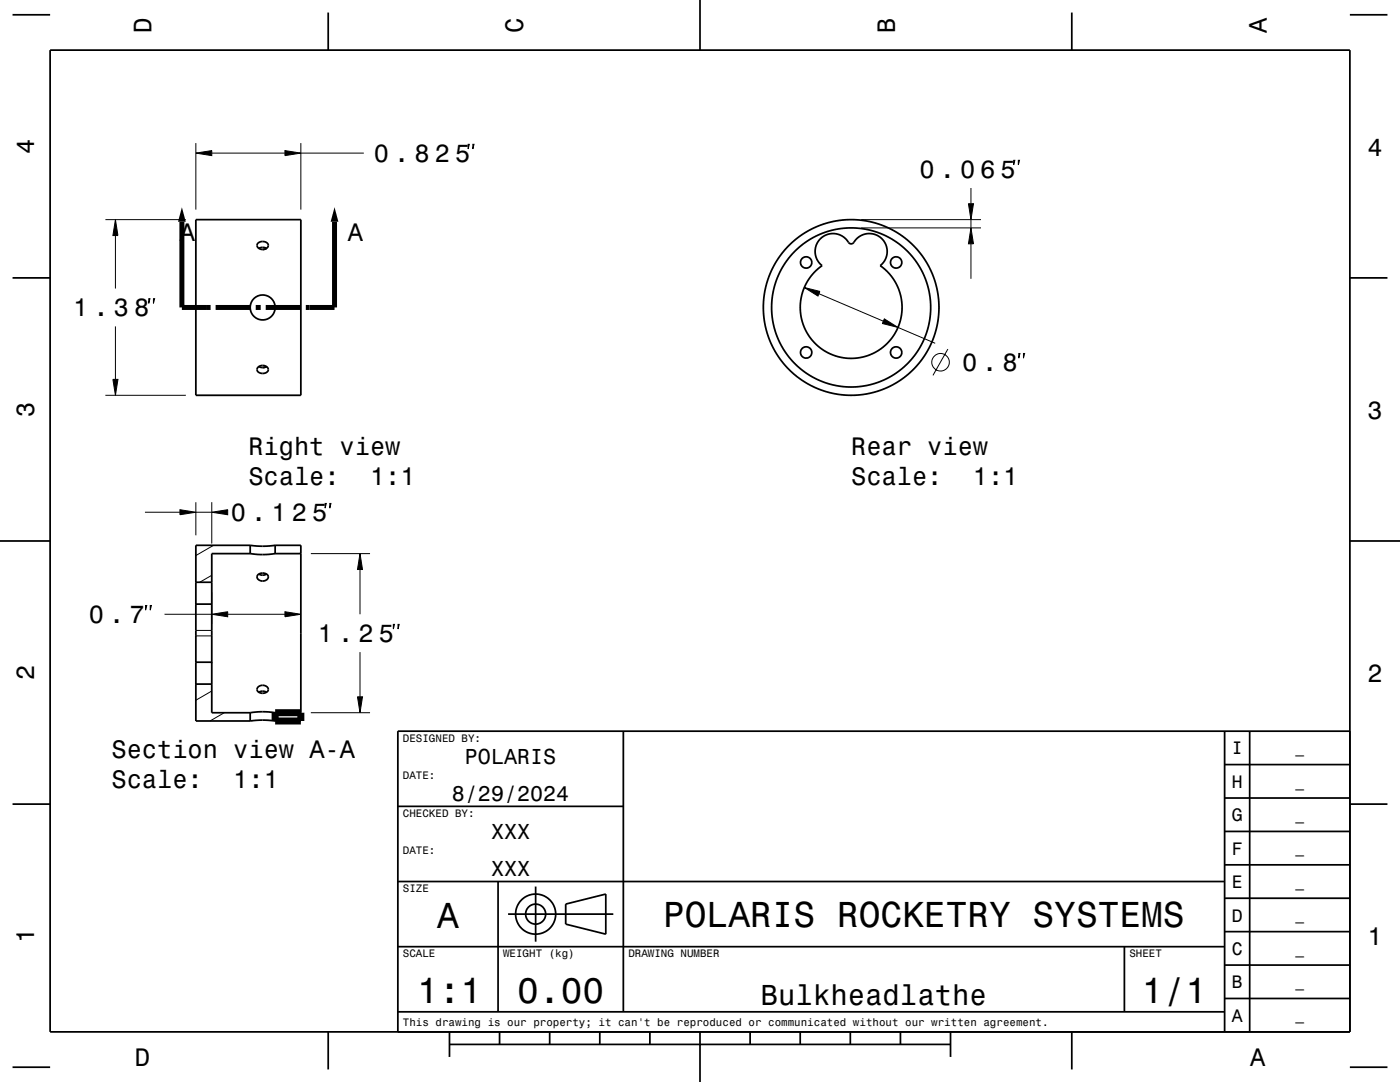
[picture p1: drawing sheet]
<svg xmlns="http://www.w3.org/2000/svg" width="279mm" height="216mm" viewBox="0 0 279 216" stroke-linecap="round" stroke-linejoin="round" font-family="sans-serif">
<g fill="none" stroke="#000" stroke-width=".2">
<path d="M39.1 30.6l3.2-.6v1.1zM39.1 28.6v13.2M42.3 30.6h14.6M56.9 30l3.1 .6-3.1 .5zM60 28.6v13.2M60 30.6h12.6M93.4 28.8h.3l-.3 .9zM94.4 28.8h.2l-.2 .9zM193.8 37.5v3.2M202.3 32h.2l-.2 .9zM203.2 32h.3l-.3 .9zM21 43.8h16.1"/>
<path d="M23 43.8l.5 3.2h-1zM23 47v10.6M29.7 59.6h.2l-.2 .9zM30.6 59.6h.3l-.3 .9zM160.5 57.4l3.1 .7-.4 1zM163.4 58.6l12.9 5.5M171.9 43.8h23.9M171.9 45.5h23.9M193.3 40.7h1l-.5 3.1zM193.8 45.5l.5 3.2h-1zM193.8 43.8v1.7M193.8 48.7v6.9"/>
<path d="M21 78.9h16.1M22.5 75.7h1l-.5 3.2zM23 65.1v10.6M176.5 63.6l2.7 1.7-3.1-.7zM179.2 65.3l7.4 3.2M189.2 69.7l-3 5.2M203.3 70.5h.3l-.3 1zM204.3 70.5h.2l-.2 1zM28.9 102.2h7M35.9 101.7l3.2 .5-3.2 .5zM39.1 100.2v6.6M39.1 102.2h3.2"/>
<path d="M42.3 102.2l3.1-.5v1zM42.3 114.8l-2.4 1.4M42.3 100.2v8.3M42.3 118.2v6.4M42.6 108.8l-3.5 2.1M49.9 110.4l-.1 .1M60 110.3l-.2 .2M62 110.5h11.8M64.9 100.5h.2l-.2 .9zM65.8 100.5h.3l-.3 .9zM71.8 110.5l.5 3.1h-1zM71.8 113.6v9"/>
<path d="M29.1 120.8h.2l-.2 1zM30 120.8h.2l-.2 1zM32.8 122.6h9.5M39.1 126.9h3.2M39.1 125.8h3.2M42.3 122.6l3.1-.5v1zM42.3 137.9l-3.2 1.8M45.4 122.6h11.5M56.9 122.1l3.1 .5-3.1 .5zM71.3 139h1l-.5 3.2zM71.8 130.1v8.9M78.5 124.6h.2l-.2 .9z"/>
<path d="M79.4 124.6h.3l-.3 .9zM44.8 142.2l-2.9 1.7M62 142.2h11.8"/>
<circle cx="187.7" cy="72.3" r="1.75"/>
</g>
<path d="M54.9 142.2h5.1v1.7h-5.1z" fill="none" stroke="#000" stroke-width="1.4" stroke-linecap="butt"/>
<g fill="none" stroke="#000" stroke-width=".35">
<path d="M2.5 2.9h7.5M10 10h259.4v195.9h-259.4zM65.5 2.5v7.5M139.7 0v10M213.9 2.5v7.5M269.4 2.9h7.5M2.5 55.4h7.5M39.1 43.8h20.9v35.1h-20.9zM51.5 48.5a1.17 1.17 0 0 1 1.2-.3 1.17 1.17 0 0 1 .8 .9 1.16 1.16 0 0 1-1.2 .7 1.16 1.16 0 0 1-1-1zM51.7 49.6l.7-.2 .8 .2-.8 .2M163.7 47.6a3.6 3.6 0 0 1 5.8 .9 .97 .97 0 0 0 1.3-.6 3.6 3.6 0 0 1 5.3-.2 3.6 3.6 0 0 1-.4 5.3 10.2 10.2 0 0 1 1.8 15.1 10.2 10.2 0 0 1-15.2 0 10.2 10.2 0 0 1 1.8-15.1 3.6 3.6 0 0 1-.4-5.4zM269.4 55.4h7.5"/>
<path d="M51.5 73.3a1.15 1.15 0 0 1 1.2-.4 1.15 1.15 0 0 1 .8 1 1.26 1.26 0 0 1-1.1 .6 1.26 1.26 0 0 1-1.1-.8zM51.7 73.1l.7 .2 .8-.2M0 107.9h10M39.1 116.2h3.2M49.9 108.8l2.3 .2 2.7-.2M49.9 110.5l2.5 .2 2.5-.2M49.9 108.8h-10.8v35.1h10.8M49.9 110.5h-7.6v31.7h7.6M49.9 108.8v1.7M51.5 114.7a1.2 1.2 0 0 1 2 .5 1.17 1.17 0 0 1-1.2 .7 1.17 1.17 0 0 1-1-.9zM51.7 114.5l.7 .3 .8-.3M54.9 108.8h5.1v35.1h-5.1"/>
<path d="M54.9 108.8v1.7M54.9 110.5h5.1M269.4 107.9h10M39.1 132.1h3.2M39.1 136.5h3.2M39.1 120.5h3.2M51.5 137.1a1.18 1.18 0 0 1 1.2-.4 1.18 1.18 0 0 1 .8 1 1.25 1.25 0 0 1-1.1 .6 1.25 1.25 0 0 1-1.1-.7zM51.7 138.1l.7-.2 .8 .2M49.9 143.9l2.3-.2 2.7 .2M49.9 142.2l2.5-.2 2.5 .2M49.9 142.2v1.7M54.9 142.2h5.1"/>
<path d="M54.9 142.2v1.7M124.4 145.9v56M244.4 159.2h25M244.4 152.6h25M244.4 145.9v60M249.4 145.9v60M269.4 145.9h-190v60M2.5 160.5h7.5M79.4 175.9h165M79.4 160.9h45M99.4 175.9v26M106.9 176.9v11"/>
<path d="M244.4 179.2h25M244.4 172.6h25M244.4 165.9h25M269.4 160.5h7.5M79.4 188.9h165M101.4 182.4h21M112.9 180.4l8-2v8l-8-2zM224.4 188.9v13M244.4 199.2h25M244.4 192.6h25M244.4 185.9h25M2.5 213h7.5"/>
<path d="M65.5 205.9v7.5M79.4 201.9h165M89.7 208.4h100M89.7 205.9v5M99.7 205.9v2.5M109.7 205.9v2.5M119.7 205.9v2.5M129.7 205.9v2.5M139.7 205.9v10M149.7 205.9v2.5M159.7 205.9v2.5M169.7 205.9v2.5"/>
<path d="M179.7 205.9v2.5M189.7 205.9v5M213.9 205.9v7.5M269.4 213h7.5"/>
<circle cx="160.9" cy="52.4" r="1.13"/>
<circle cx="178.8" cy="52.4" r="1.13"/>
<circle cx="52.4" cy="61.4" r="2.49"/>
<circle cx="160.9" cy="70.3" r="1.13"/>
<circle cx="169.9" cy="61.4" r="15.9"/>
<circle cx="169.9" cy="61.4" r="17.5"/>
<circle cx="178.8" cy="70.3" r="1.13"/>
<circle cx="106.9" cy="182.4" r="2"/>
<circle cx="106.9" cy="182.4" r="4"/>
</g>
<path d="M36.3 44.2v17.2h5.7M66.8 44.2v17.2h-5.8M43 61.4h7M51 61.4h1M53 61.4h7" fill="none" stroke="#000" stroke-width="1" stroke-linecap="butt"/>
<g fill="#000">
<path d="M39.1 30.6l3.2-.6v1.1z" fill-rule="evenodd"/>
<path d="M56.9 30l3.1 .6-3.1 .5z" fill-rule="evenodd"/>
<path d="M23 43.8l.5 3.2h-1z" fill-rule="evenodd"/>
<path d="M36.3 41.3l.8 2.9h-1.6z" fill-rule="evenodd"/>
<path d="M66.8 41.3l.7 2.9h-1.5z" fill-rule="evenodd"/>
<path d="M160.5 57.4l3.1 .7-.4 1z" fill-rule="evenodd"/>
<path d="M193.3 40.7h1l-.5 3.1z" fill-rule="evenodd"/>
<path d="M193.8 45.5l.5 3.2h-1z" fill-rule="evenodd"/>
<path d="M22.5 75.7h1l-.5 3.2z" fill-rule="evenodd"/>
<path d="M176.5 63.6l2.7 1.7-3.1-.7z" fill-rule="evenodd"/>
<path d="M35.9 101.7l3.2 .5-3.2 .5z" fill-rule="evenodd"/>
<path d="M42.3 102.2l3.1-.5v1z" fill-rule="evenodd"/>
<path d="M71.8 110.5l.5 3.1h-1z" fill-rule="evenodd"/>
<path d="M42.3 122.6l3.1-.5v1z" fill-rule="evenodd"/>
<path d="M56.9 122.1l3.1 .5-3.1 .5z" fill-rule="evenodd"/>
<path d="M71.3 139h1l-.5 3.2z" fill-rule="evenodd"/>
</g>
<g font-size="7.2">
<text x="87.2" y="185.2">A</text>
<text x="132.4" y="185">POLARIS ROCKETRY SYSTEMS</text>
<text x="83.2" y="200.2">1:1</text>
<text x="103.2" y="200.2">0.00</text>
<text x="227.9" y="200.2">1/1</text>
</g>
<text font-size="5.8" x="151.8" y="200.5">Bulkheadlathe</text>
<g font-size="5">
<text x="30.2" y="6.5" transform="rotate(-90 30.2 6.5)">D</text>
<text x="104.4" y="6.5" transform="rotate(-90 104.4 6.5)">C</text>
<text x="178.6" y="6.5" transform="rotate(-90 178.6 6.5)">B</text>
<text x="252.8" y="6.5" transform="rotate(-90 252.8 6.5)">A</text>
<text x="6.8" y="30.7" transform="rotate(-90 6.8 30.7)">4</text>
<text x="74.6" y="32.3">0 . 8 2 5</text>
<text x="183.5" y="35.5">0 . 0 6 5</text>
<text x="272.9" y="31">4</text>
<text x="35.9" y="48">A</text>
<text x="69.4" y="48">A</text>
<text x="14.6" y="63.1">1 . 3 8</text>
<text x="192" y="74">0 . 8</text>
<text x="6.8" y="83.2" transform="rotate(-90 6.8 83.2)">3</text>
<text x="272.9" y="83.5">3</text>
<text x="49.6" y="90.7">Right view</text>
<text x="169.9" y="90.7">Rear view</text>
<text x="49.6" y="96.8">Scale:</text>
<text x="73.9" y="96.8">1:1</text>
<text x="169.9" y="96.8">Scale:</text>
<text x="194.2" y="96.8">1:1</text>
<text x="46.1" y="104">0 . 1 2 5</text>
<text x="17.7" y="124.3">0 . 7</text>
<text x="63.4" y="128.1">1 . 2 5</text>
<text x="6.8" y="135.7" transform="rotate(-90 6.8 135.7)">2</text>
<text x="272.9" y="136">2</text>
<text x="22.3" y="151.2">Section view A-A</text>
<text x="22.3" y="157.2">Scale:</text>
<text x="46.6" y="157.2">1:1</text>
<text x="6.8" y="188.2" transform="rotate(-90 6.8 188.2)">1</text>
<text x="272.9" y="188.5">1</text>
<text x="26.9" y="212.7">D</text>
<text x="249.5" y="212.7">A</text>
</g>
<g font-size="4.3">
<text x="92.8" y="152.4">POLARIS</text>
<text x="90.2" y="159.9">8/29/2024</text>
<text x="98" y="167.4">XXX</text>
<text x="98" y="174.9">XXX</text>
</g>
<g font-size="3.6">
<text x="245.8" y="150.5">I</text>
<text x="245.8" y="157.2">H</text>
<text x="245.8" y="163.9">G</text>
<text x="245.8" y="170.5">F</text>
<text x="245.8" y="177.2">E</text>
<text x="245.8" y="183.9">D</text>
<text x="245.8" y="190.5">C</text>
<text x="245.8" y="197.2">B</text>
<text x="245.8" y="203.9">A</text>
</g>
<g font-size="2.9">
<text x="258.5" y="150.3">_</text>
<text x="258.5" y="156.9">_</text>
<text x="258.5" y="163.6">_</text>
<text x="258.5" y="170.3">_</text>
<text x="258.5" y="176.9">_</text>
<text x="258.5" y="183.6">_</text>
<text x="258.5" y="190.3">_</text>
<text x="258.5" y="196.9">_</text>
<text x="258.5" y="203.6">_</text>
</g>
<g font-size="2.2">
<text x="80.4" y="148">DESIGNED BY:</text>
<text x="80.4" y="155.5">DATE:</text>
<text x="80.4" y="163">CHECKED BY:</text>
<text x="80.4" y="170.5">DATE:</text>
<text x="80.4" y="178">SIZE</text>
<text x="80.4" y="191">SCALE</text>
<text x="100.4" y="191">WEIGHT (kg)</text>
<text x="125.4" y="191">DRAWING NUMBER</text>
<text x="225.4" y="191">SHEET</text>
<text x="80.4" y="204.7">This drawing is our property; it can't be reproduced or communicated without our written agreement.</text>
</g>
</svg>
